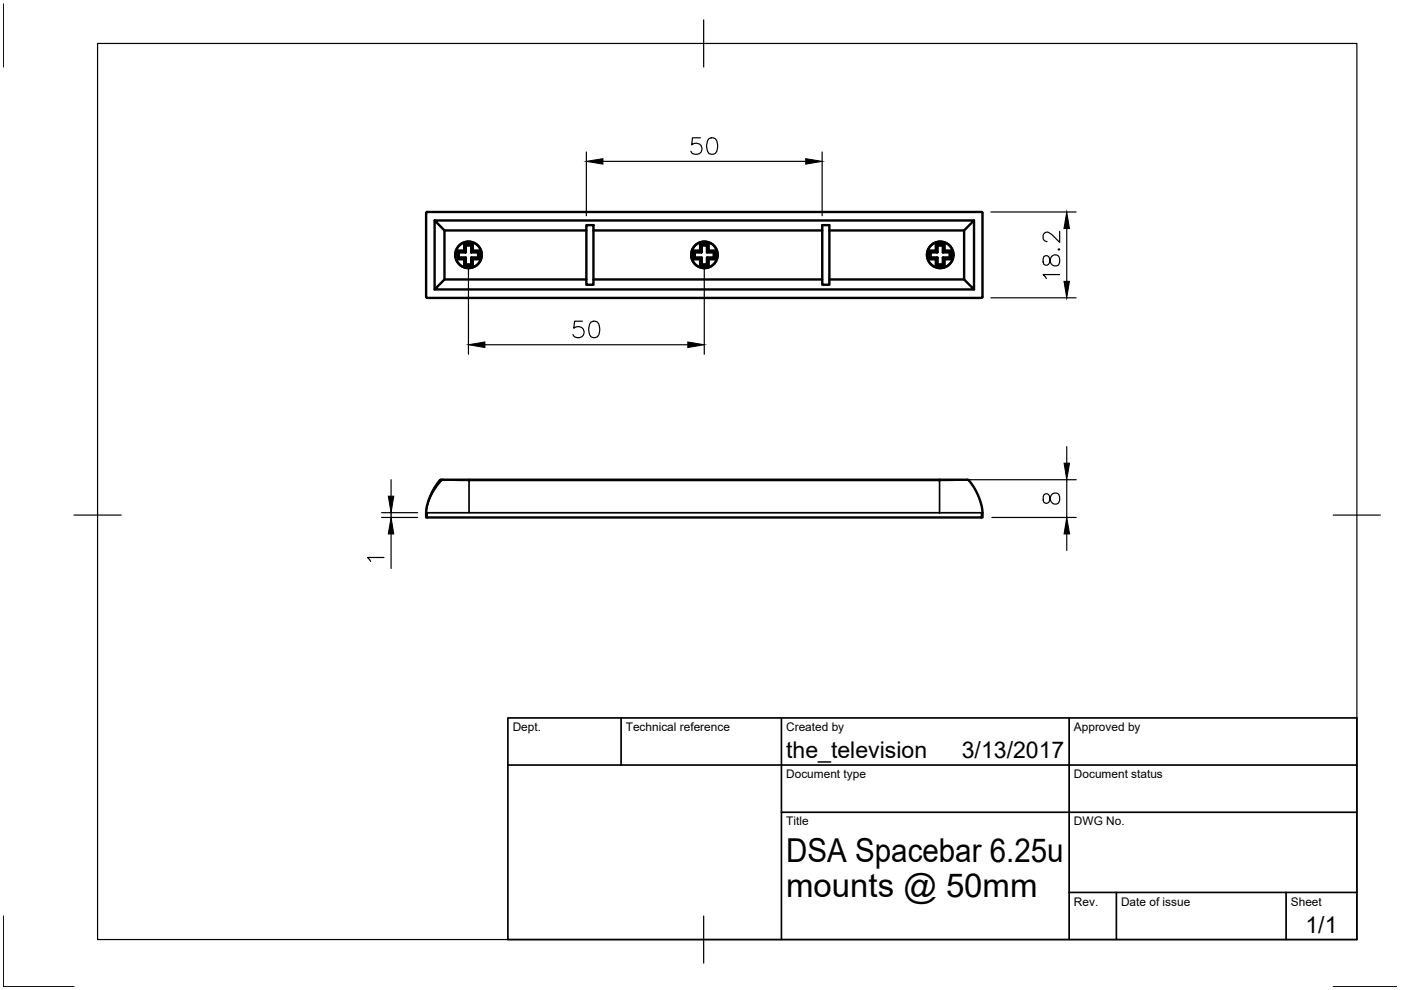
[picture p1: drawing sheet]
<svg xmlns="http://www.w3.org/2000/svg" width="297mm" height="210mm" viewBox="0 0 297 210" stroke-linecap="round" stroke-linejoin="round" font-family="sans-serif">
<!-- layer: Visible Narrow -->
<path d="M93.7 101.8l-.5 .1M94 101.7l-.3 .1M99.4 101.9h99.8v6.8h-99.8zM99.4 101.7v.2l-4.6-.1a1.51 1.51 0 0 0-1.9 .9 11.1 11.1 0 0 0-2.6 6h.3M99.4 108.7h-8.8v1M199.2 101.7v.2h6.2M199.2 108.7h8.9M208.3 108.7h-.2v1" fill="none" stroke="#000" stroke-width=".36"/>
<!-- layer: Visible -->
<g fill="none" stroke="#000" stroke-width=".51">
<path d="M90.3 45.2v17.8M90.6 44.9h117.5l.2 .2v17.9l-.2 .1M90.6 44.9l-.2 .2M92.1 46.7v14.7M94.2 48.9v10.4M97 53.2h1.4l.3 .3h-1.4zM97 53.2v1.7M97.3 54.6h1.4l-.3 .3h-1.4zM97.3 53.5v1.1M98.4 51.7v1.5M98.7 54.6v1.5l-.3 .3v-1.5M98.7 56.1h1.2l.3 .3h-1.8"/>
<path d="M98.7 52h1.2l.3-.3v1.5M99.9 53.5h1.5l.3-.3v1.7M99.9 52v1.5M99.9 54.6v1.5M100.2 51.7h-1.8l.3 .3v1.5M101.4 54.6h-1.5l.3 .3v1.5M101.4 53.5v1.1l.3 .3h-1.5M101.7 53.2h-1.5l-.3 .3M124.3 47.7h1.5v12.7h-1.5zM124.3 48.9h-30.1l-2.1-2.2h114.4l-2.1 2.2h-28.6M124.3 59.3h-30.1l-2.1 2.1h114.4M125.8 48.9h48.5"/>
<path d="M125.8 59.3h48.5M147 53.2h1.4l.3 .3h-1.4zM147 54.9l.3-.3h1.4l-.3 .3zM147 53.2v1.7M147.3 53.5v1.1M148.4 51.7v1.5M148.7 54.6v1.5l-.3 .3v-1.5M148.7 56.1h1.2l.3 .3h-1.8M148.7 52h1.2l.3-.3v1.5M149.9 53.5h1.5l.3-.3v1.7M149.9 52v1.5M149.9 54.6v1.5"/>
<path d="M150.2 51.7h-1.8l.3 .3v1.5M151.4 54.6h-1.5l.3 .3v1.5M151.4 53.5v1.1l.3 .3h-1.5M151.7 53.2h-1.5l-.3 .3M174.3 47.7h1.5v12.7h-1.5zM197 53.2h1.4l.3 .3h-1.4zM197 53.2v1.7M197.3 54.6h1.4l-.3 .3h-1.4zM197.3 53.5v1.1M198.4 51.7v1.5M198.7 54.6v1.5l-.3 .3v-1.5M198.7 56.1h1.2l.3 .3h-1.8"/>
<path d="M198.7 52h1.2l.3-.3v1.5M199.9 53.5h1.5l.3-.3v1.7M199.9 52v1.5M199.9 54.6v1.5M200.2 51.7h-1.8l.3 .3v1.5M201.4 54.6h-1.5l.3 .3v1.5M201.4 53.5v1.1l.3 .3h-1.5M201.7 53.2h-1.5l-.3 .3M204.4 48.9v10.4h-28.6M206.5 46.7v14.7l-2.1-2.1M90.4 62.9l.2 .2M90.6 63.2h117.5"/>
<path d="M93.3 101.9l.2-.2h111.6a8.7 8.7 0 0 1 2.8 4.7 6.1 6.1 0 0 1 .3 3.3h-117.7a10.4 10.4 0 0 1 2.8-7.8z"/>
<circle cx="99.3" cy="54" r="2.8"/>
<circle cx="149.3" cy="54" r="2.8"/>
<circle cx="199.3" cy="54" r="2.8"/>
</g>
<!-- layer: Border -->
<path d="M.7 .8v13.4M20.7 9.2h267v190h-267zM149.2 4.2v10M15.7 109.2h10M282.7 109.2h10M.7 194.2v15h15M149.2 194.2v10M282.7 209.2h13.4" fill="none" stroke="#000" stroke-width=".25"/>
<!-- layer: TitleBlock -->
<path d="M107.7 152.2h180v47h-180zM131.7 152.2v10M165.7 152.2v47M226.7 152.2v47M107.7 162.2h180M165.7 172.2h122M226.7 189.2h61M236.7 189.2v10M272.7 189.2v10" fill="none" stroke="#000" stroke-width=".36"/>
<!-- layer: Dimensions -->
<g fill="none" stroke="#000" stroke-width=".25">
<path d="M124.3 32.2v13.5M127.8 34.2h43M148.5 29.2h-1.7l-.2 1.5a1.24 1.24 0 0 1 1.9 0 1.24 1.24 0 0 1-.2 1.9 1.24 1.24 0 0 1-1.8-.5M150.3 29.4a1.13 1.13 0 0 1 1.7 .5 2.85 2.85 0 0 1-.4 2.7 1.15 1.15 0 0 1-1.6-.5 2.93 2.93 0 0 1 .3-2.7zM174.3 32.2v13.5M99.3 56.1v19M149.3 56.1v19M210.1 44.9h18.1M221.3 54.4a1.32 1.32 0 0 0 .4 1.8l.6-.1 .2-.4a1.46 1.46 0 0 1 1.5-1.7l.3 .2a1.36 1.36 0 0 1-.3 2.2 1.1 1.1 0 0 1-1.3-1l-.2-.7a.7 .7 0 0 0-1.2-.3zM224.5 52.7l.2 .2-.2 .2-.2-.2M224.7 58.2h-3.5l.6 .8M224.7 49.1v2.3l-1.7-1.7a1.08 1.08 0 0 0-1.5-.3l-.3 .5v.7a.83 .83 0 0 0 .8 .6"/>
<path d="M226.2 48.5v11.2M102.8 73.1h43M123.5 68.1h-1.7l-.1 1.5a1.24 1.24 0 0 1 1.8 0 1.24 1.24 0 0 1-.2 1.8 1.24 1.24 0 0 1-1.8-.5M125.3 68.3a1.14 1.14 0 0 1 1.7 .5 2.85 2.85 0 0 1-.4 2.6 1.12 1.12 0 0 1-1.6-.5 2.93 2.93 0 0 1 .3-2.6zM210.1 63.1h18.1M226.2 94.7v3.5M80.9 109.7h7.6M80.9 108.7h7.6M81.4 118.2h-3.5l.7 .8M82.9 101.7v3.5M82.9 108.7v1M82.9 113.2v7.3"/>
<path d="M201.2 101.7h27M210.3 109.7h17.9M221.3 104.9a1.32 1.32 0 0 0 .4 1.8l.6-.2 .2-.3a1.59 1.59 0 0 1 1-1.7l.9 .2a1.42 1.42 0 0 1-.4 2.2 1.12 1.12 0 0 1-1.3-1l-.2-.7a.7 .7 0 0 0-1.2-.3zM226.2 101.7v8M226.2 113.2v3.5"/>
</g>
<path d="M124.3 34.2l3.5-.6v1.2zM170.8 33.6l3.5 .6-3.5 .6zM225.6 59.7h1.1l-.5 3.4zM226.2 44.9l.5 3.6h-1.1zM99.3 73.1l3.5-.6v1.2zM145.8 72.5l3.5 .6-3.5 .6zM225.6 98.2h1.2l-.6 3.5zM82.3 105.2h1.2l-.6 3.5zM82.9 109.7l.6 3.5h-1.2zM226.2 109.7l.6 3.5h-1.2z" fill="#000" stroke="#000" stroke-width=".21"/>
<g font-size="7">
<text x="166.7" y="182.7">DSA Spacebar 6.25u</text>
<text x="166.7" y="190.2">mounts @ 50mm</text>
</g>
<g font-size="4.9">
<text x="166.7" y="160.7">the_television</text>
<text x="203.9" y="160.7">3/13/2017</text>
<text x="276.8" y="197.9">1/1</text>
</g>
<g font-size="2.5">
<text x="108.7" y="155">Dept.</text>
<text x="132.7" y="155">Technical reference</text>
<text x="166.7" y="155">Created by</text>
<text x="227.7" y="155">Approved by</text>
<text x="166.7" y="165">Document type</text>
<text x="227.7" y="165">Document status</text>
<text x="166.7" y="175">Title</text>
<text x="227.7" y="175">DWG No.</text>
<text x="227.7" y="192">Rev.</text>
<text x="237.7" y="192">Date of issue</text>
<text x="273.7" y="192">Sheet</text>
</g>
</svg>
